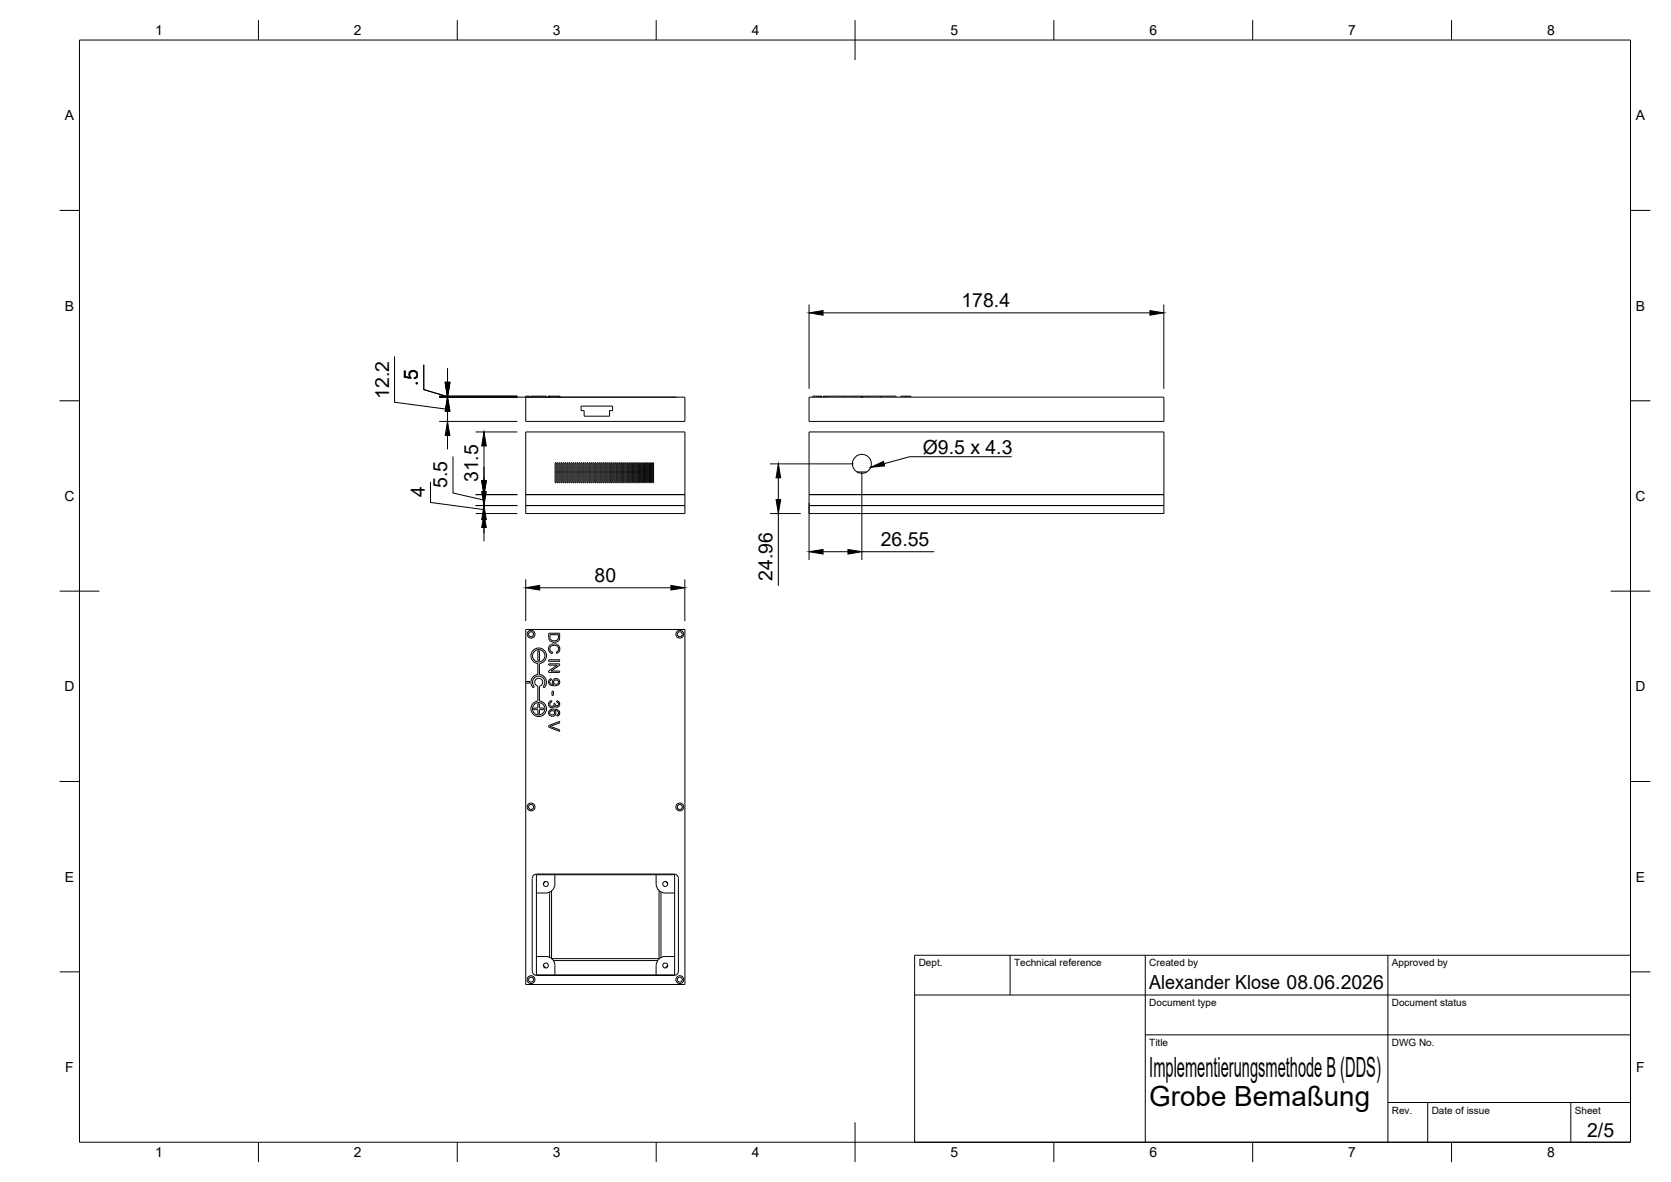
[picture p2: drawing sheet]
<svg xmlns="http://www.w3.org/2000/svg" width="420mm" height="297mm" viewBox="0 0 420 297" stroke-linecap="round" stroke-linejoin="round" font-family="sans-serif">
<!-- layer: Visible -->
<g fill="none" stroke="#000" stroke-width=".25">
<path d="M132.2 99.8h40v6.1h-40v-6.3h1v.2M133.5 99.8v-.2h3.9v.2M137.9 99.6h.1M137.9 99.6v.2M138 99.6h2.7M138 99.6v.2M140.7 99.6v.2M140.7 99.6l.1 .2M203.4 99.8h89.3v6.1h-89.3zM205.4 99.6h.4M205.4 99.6h-1v.2M205.4 99.6v.2"/>
<path d="M205.8 99.6h.3M205.8 99.6v.2M206.1 99.6h.3M206.1 99.6v.2M206.4 99.6h.2M206.4 99.6v.2M206.6 99.6l.1 .2M206.6 99.6v.2M207.2 99.6h.4M207.2 99.6h-.1v.2M207.2 99.6v.2M207.6 99.6h.5"/>
<path d="M207.6 99.6v.2M208.1 99.6h3.9M208.1 99.6v.2M212 99.6h2.8M212 99.6v.2M214.8 99.6h1.7M214.8 99.6v.2M216.5 99.6h.4M216.5 99.6v.2M216.9 99.6h1.2M216.9 99.6v.2M218.1 99.6h3.3"/>
<path d="M218.1 99.6v.2M221.4 99.6h3.9v.2M221.4 99.6v.2M226.5 99.8v-.2h2.5v.2M227.6 99.6v.2M228 99.6v.2M132.2 108.5h40v20.6h-40zM139.6 118.6h.2M139.6 116.3h.2v5h-.2zM140.1 118.6h.2M140.1 116.3h.2v5h-.2zM140.6 118.6h.2"/>
<path d="M140.6 116.3h.2v5h-.2zM141.1 118.6h.2M141.1 116.3h.2v5h-.2zM141.6 118.6h.2M141.6 116.3h.2v5h-.2zM142.1 118.6h.2M142.1 116.3h.2v5h-.2zM142.6 118.6h.2M142.6 116.3h.2v5h-.2zM143.1 118.6h.2M143.1 116.3h.2v5h-.2zM143.6 118.6h.2"/>
<path d="M143.6 116.3h.2v5h-.2zM144.1 118.6h.2M144.1 116.3h.2v5h-.2zM144.6 118.6h.2M144.6 116.3h.2v5h-.2zM145.1 118.6h.2M145.1 116.3h.2v5h-.2zM145.6 118.6h.2M145.6 116.3h.2v5h-.2zM146.1 116.3h.2v5h-.2zM146.1 118.6h.2M146.1 102.1h7.9v1.1h-.7v1.4h-6.4v-1.4h-.8z"/>
<path d="M146.6 118.6h.2M146.6 116.3h.2v5h-.2zM147.1 118.6h.2M147.1 116.3h.2v5h-.2zM147.6 118.6h.2M147.6 116.3h.2v5h-.2zM148.1 118.6h.2M148.1 116.3h.2v5h-.2zM148.6 118.6h.2M148.6 116.3h.2v5h-.2zM149.1 118.6h.2M149.1 116.3h.2v5h-.2z"/>
<path d="M149.6 118.6h.2M149.6 116.3h.2v5h-.2zM150.1 118.6h.2M150.1 116.3h.2v5h-.2zM150.6 118.6h.2M150.6 116.3h.2v5h-.2zM151.1 118.6h.2M151.1 116.3h.2v5h-.2zM151.6 118.6h.2M151.6 116.3h.2v5h-.2zM152.1 118.6h.2M152.1 116.3h.2v5h-.2z"/>
<path d="M152.6 118.6h.2M152.6 116.3h.2v5h-.2zM153.1 118.6h.2M153.1 116.3h.2v5h-.2zM153.6 118.6h.2M153.6 116.3h.2v5h-.2zM154.1 118.6h.2M154.1 116.3h.2v5h-.2zM154.6 118.6h.2M154.6 116.3h.2v5h-.2zM155.1 118.6h.2M155.1 116.3h.2v5h-.2z"/>
<path d="M155.6 118.6h.2M155.6 116.3h.2v5h-.2zM156.1 118.6h.2M156.1 116.3h.2v5h-.2zM156.6 118.6h.2M156.6 116.3h.2v5h-.2zM157.1 118.6h.2M157.1 116.3h.2v5h-.2zM157.6 118.6h.2M157.6 116.3h.2v5h-.2zM158.1 118.6h.2M158.1 116.3h.2v5h-.2z"/>
<path d="M158.6 118.6h.2M158.6 116.3h.2v5h-.2zM159.1 118.6h.2M159.1 116.3h.2v5h-.2zM159.6 118.6h.2M159.6 116.3h.2v5h-.2zM160.1 118.6h.2M160.1 116.3h.2v5h-.2zM160.6 118.6h.2M160.6 116.3h.2v5h-.2zM161.1 118.6h.2M161.1 116.3h.2v5h-.2z"/>
<path d="M161.6 118.6h.2M161.6 116.3h.2v5h-.2zM162.1 118.6h.2M162.1 116.3h.2v5h-.2zM162.6 118.6h.2M162.6 116.3h.2v5h-.2zM163.1 118.6h.2M163.1 116.3h.2v5h-.2zM163.6 118.6h.2M163.6 116.3h.2v5h-.2zM164.1 118.6h.2M164.1 116.3h.2v5h-.2z"/>
<path d="M203.4 108.5h89.3v20.6h-89.3zM215.5 118.6h2.5M132.2 127h40M132.2 124.3h40M203.4 127h89.3M203.4 124.3h89.3M132.2 158.2h40v89.2h-40zM138 159.1h2.7l-.1 1.7-.9 .6-1.2-.2-.4-.5zM138.3 159.5h2.1l-.1 1.2-.6 .3-1.1-.1-.3-.4zM132.2 171.3h1v.4h-1M135.2 163.6h.4v2.5h-.4zM135.2 176.9h.4v1h1.1v.4h-1.1v1.1h-.4v-1.1h-1v-.4h1z"/>
<path d="M135.2 166.8v2.7M135.2 172.5v3.7M135.3 172.4a1.01 1.01 0 0 1-.7-1.5 1.01 1.01 0 0 1 1.7 0 1.01 1.01 0 0 1-.6 1.5l-.1 3.8a1.96 1.96 0 0 1 1.4 3 1.96 1.96 0 0 1-3.3-.1 1.96 1.96 0 0 1 1.6-2.9M135.3 169.5a1.96 1.96 0 0 0-1.7 1.3 1.96 1.96 0 0 0 .5 2l.3-.3a1.56 1.56 0 0 1 0-2.2 1.56 1.56 0 0 1 2.2 .1 1.56 1.56 0 0 1-.1 2.2l.3 .2a1.96 1.96 0 0 0 .5-2 1.96 1.96 0 0 0-1.6-1.3M135.3 166.7a1.96 1.96 0 0 1-1.5-2.9 1.96 1.96 0 0 1 3.3 0 1.96 1.96 0 0 1-1.4 2.9l-.1 2.8M138 165.8h2.7v.4h-2.7zM138 166.8h2.7v.4l-2.1 1.4h2.1v.4h-2.7v-.4l2.1-1.4h-2.1zM138.1 170.8l.5-.2v.3l-.3 .2-.1 .3 .5 .5 .6 .1-.4-.4v-.5l.4-.4 .4-.2 .5 .1 .4 .3 .1 .7-.3 .5-.4 .2-1.4-.1-.7-.6zM138.1 176.3l.6-.2v.3l-.4 .2-.1 .4 .4 .5 .6-.1 .1-.7 .3 .1 .2 .5h.5l.1-.5-.4-.3v-.4l.7 .5v.6l-.5 .5h-.4l-.3-.3-.4 .4h-.6l-.5-.5zM138.1 178.6l.6-.4 1.3 .1 .6 .3 .1 .8-.2 .4-.4 .2-.1-.4 .4-.2v-.4l-.4-.4-.6-.1 .3 .5-.1 .6-.4 .4h-.7l-.5-.6zM138.3 162.1l1-.3 1 .3 .5 .7-.2 1-.6 .4-.1-.4 .5-.5v-.6l-.4-.4-.9-.1-.5 .2-.3 .4v.6l.6 .5v.3l-.5-.1-.4-.5-.1-.5zM138.8 173.7h.3v1h-.3z"/>
<path d="M138 182.3l2.7-1v.4l-2.4 .8 2.4 .9v.4l-2.7-1.1zM134.9 219.8h34.7v25.2h-34.7zM139.5 219.8v2.4M165 219.8v2.4M137.1 221.5l-.5 .5M138.2 224.2v16.4M138.7 223.9v17M139.5 222.1a2.28 2.28 0 0 1-2.2 2.3h-2.4M165 222.1a2.28 2.28 0 0 0 2.3 2.3h2.3M165.7 223.8v17.1h-27M166.2 224.2v16.4M167.5 221.5l.4 .5"/>
<path d="M134.9 240.4a4.2 4.2 0 0 1 4 .6l.5 1 .1 .6M134.9 245.1h34.6M134.9 245.1a1.12 1.12 0 0 1-1.1-1.1v-23.3a1.09 1.09 0 0 1 1.1-1h34.6a1.09 1.09 0 0 1 1.1 1v23.3a1.09 1.09 0 0 1-1.1 1.1M136.6 242.6l.5 .7M139.1 241.4h26.3M139.5 242.6v2.4M165 242.6v2.4M167.9 242.6l-.5 .7M169.6 240.4a4.1 4.1 0 0 0-3.9 .6l-.6 1-.1 .6"/>
<circle cx="216.7" cy="116.6" r="2.38"/>
<circle cx="133.5" cy="159.4" r=".62"/>
<circle cx="133.5" cy="159.4" r=".98"/>
<circle cx="170.9" cy="159.4" r=".62"/>
<circle cx="170.9" cy="159.4" r=".98"/>
<circle cx="135.5" cy="164.8" r="1.56"/>
<circle cx="135.5" cy="178.1" r="1.56"/>
<circle cx="138.9" cy="179.1" r=".58"/>
<circle cx="139.8" cy="171.5" r=".59"/>
<circle cx="133.5" cy="202.8" r=".62"/>
<circle cx="133.5" cy="202.8" r=".98"/>
<circle cx="170.9" cy="202.8" r=".62"/>
<circle cx="170.9" cy="202.8" r=".98"/>
<circle cx="137.3" cy="222.1" r=".62"/>
<circle cx="167.3" cy="222.1" r=".62"/>
<circle cx="133.5" cy="246.2" r=".98"/>
<circle cx="133.5" cy="246.2" r=".62"/>
<circle cx="137.3" cy="242.6" r=".62"/>
<circle cx="167.3" cy="242.6" r=".62"/>
<circle cx="170.9" cy="246.2" r=".98"/>
<circle cx="170.9" cy="246.2" r=".62"/>
</g>
<!-- layer: BORDER -->
<g fill="none" stroke="#000" stroke-width=".25">
<path d="M20 10.1h390v276.9h-390zM65 5.1v5M115 5.1v5M165 5.1v5M215 5.1v10M265 5.1v5M315 5.1v5M365 5.1v5M15 52.9h5M410 52.9h5M15 100.7h5M410 100.7h5"/>
<path d="M15 148.6h10M405 148.6h10M15 196.4h5M410 196.4h5M15 244.2h5M410 244.2h5M65 287v5M115 287v5M165 287v5M215 282.1v9.9M265 287v5M315 287v5"/>
<path d="M365 287v5"/>
</g>
<!-- layer: TITLEBLOCK -->
<path d="M230 240.1h180v46.9h-180zM230 250h180M254 240.1v9.9M288 240.1v46.9M349 240.1v46.9M288 260.1h122M349 277.1h61M359 277.1v9.9M395 277.1v9.9" fill="none" stroke="#000" stroke-width=".25"/>
<!-- layer: FD_Dimensions -->
<g fill="none" stroke="#000" stroke-width=".25">
<path d="M203.4 76.5v21.2M206.9 78.6h82.2M292.6 76.5v21.2M99.2 89.5v11.6l13.3 1.8M106.6 91.7v6.2l5.9 1.8M110.4 99.8h59.7M110.4 99.6h19.7M112.5 99.8v-.2v.2M112.5 99.6v.2v-.2M112.5 99.8v6.1v-6.1M112.5 92.6v3.7M110.4 105.9h19.7"/>
<path d="M112.5 103.3v3.5M112.5 109.4v3.5M113.9 114.7v9.2l7.8 1.8M119.6 108.5h10.5M121.7 112.1v11.5M193.6 116.6h21M216.7 118.7v22M108.2 121.1v5.2l13.5 1.8M119.6 124.3h10.5M119.6 127h10.5M119.6 129.1h10.5M121.7 124.3v2.7v-2.7"/>
<path d="M121.7 127v2.1v-2.1M121.7 130.6v5.4M193.6 129.1h7.7M195.7 120.1v5.4M195.7 129.1v18.1M203.4 126.4v14.3M206.9 138.6h6.3M216.7 138.6h18.2M132.2 145.6v10.5M135.7 147.7h33M172.2 145.6v10.5"/>
</g>
<g fill="#000" stroke="#000" stroke-width=".25">
<path d="M203.4 78.6l3.5-.6v1.2zM289.1 78l3.5 .6-3.5 .6zM112 96.1h1.1l-.6 3.5zM112 96.3h1.1l-.6 3.5zM112.5 99.8l.6 3.5h-1.1zM112.5 105.9l.6 3.5h-1.1zM121.7 108.5l.6 3.6h-1.2zM121.1 120.8h1.2l-.6 3.5zM121.7 127l.6 3.6h-1.2zM121.1 123.6h1.2l-.6 3.4zM121.7 129.1l.6 3.5h-1.2zM195.7 116.6l.6 3.5h-1.2z"/>
<path d="M195.1 125.5h1.2l-.6 3.6zM203.4 138.6l3.5-.5v1.1zM213.2 138.1l3.5 .5-3.5 .6zM132.2 147.7l3.5-.6v1.2zM168.7 147.1l3.5 .6-3.5 .6z"/>
</g>
<!-- layer: Leaders -->
<path d="M218.9 117.4l3.2-1.4 .4 1.1z" fill="#000" stroke="#000" stroke-width=".25"/>
<path d="M254.4 114.8h-25.7l-6.4 1.7" fill="none" stroke="#000" stroke-width=".25"/>
<g font-size="7">
<text x="289" y="270.6">Implementierungsmethode B (DDS)</text>
<text x="289" y="278.1">Grobe Bemaßung</text>
</g>
<g font-size="4.9">
<text x="241.8" y="77.2">178.4</text>
<text x="97.8" y="100.2" transform="rotate(-90 97.8 100.2)">12.2</text>
<text x="105.1" y="96.9" transform="rotate(-90 105.1 96.9)">.5</text>
<text x="232" y="114.1">Ø9.5 x 4.3</text>
<text x="106.8" y="124.9" transform="rotate(-90 106.8 124.9)">4</text>
<text x="112.4" y="122.7" transform="rotate(-90 112.4 122.7)">5.5</text>
<text x="120.2" y="121.2" transform="rotate(-90 120.2 121.2)">31.5</text>
<text x="221.5" y="137.2">26.55</text>
<text x="149.5" y="146.2">80</text>
<text x="194.2" y="146" transform="rotate(-90 194.2 146)">24.96</text>
<text x="289" y="248.5">Alexander Klose 08.06.2026</text>
<text x="399.1" y="285.7">2/5</text>
</g>
<g font-size="3.5">
<text x="39" y="8.8">1</text>
<text x="89" y="8.8">2</text>
<text x="139" y="8.8">3</text>
<text x="189" y="8.8">4</text>
<text x="239" y="8.8">5</text>
<text x="289" y="8.8">6</text>
<text x="339" y="8.8">7</text>
<text x="389" y="8.8">8</text>
<text x="16.3" y="30.2">A</text>
<text x="411.3" y="30.2">A</text>
<text x="16.3" y="78">B</text>
<text x="411.3" y="78">B</text>
<text x="16.2" y="125.9">C</text>
<text x="411.2" y="125.9">C</text>
<text x="16.2" y="173.7">D</text>
<text x="411.2" y="173.7">D</text>
<text x="16.3" y="221.6">E</text>
<text x="411.3" y="221.6">E</text>
<text x="16.4" y="269.4">F</text>
<text x="411.4" y="269.4">F</text>
<text x="39" y="290.8">1</text>
<text x="89" y="290.8">2</text>
<text x="139" y="290.8">3</text>
<text x="189" y="290.8">4</text>
<text x="239" y="290.8">5</text>
<text x="289" y="290.8">6</text>
<text x="339" y="290.8">7</text>
<text x="389" y="290.8">8</text>
</g>
<g font-size="2.5">
<text x="231" y="242.9">Dept.</text>
<text x="255" y="242.9">Technical reference</text>
<text x="289" y="242.9">Created by</text>
<text x="350" y="242.9">Approved by</text>
<text x="289" y="252.8">Document type</text>
<text x="350" y="252.8">Document status</text>
<text x="289" y="262.9">Title</text>
<text x="350" y="262.9">DWG No.</text>
<text x="350" y="279.9">Rev.</text>
<text x="360" y="279.9">Date of issue</text>
<text x="396" y="279.9">Sheet</text>
</g>
</svg>
